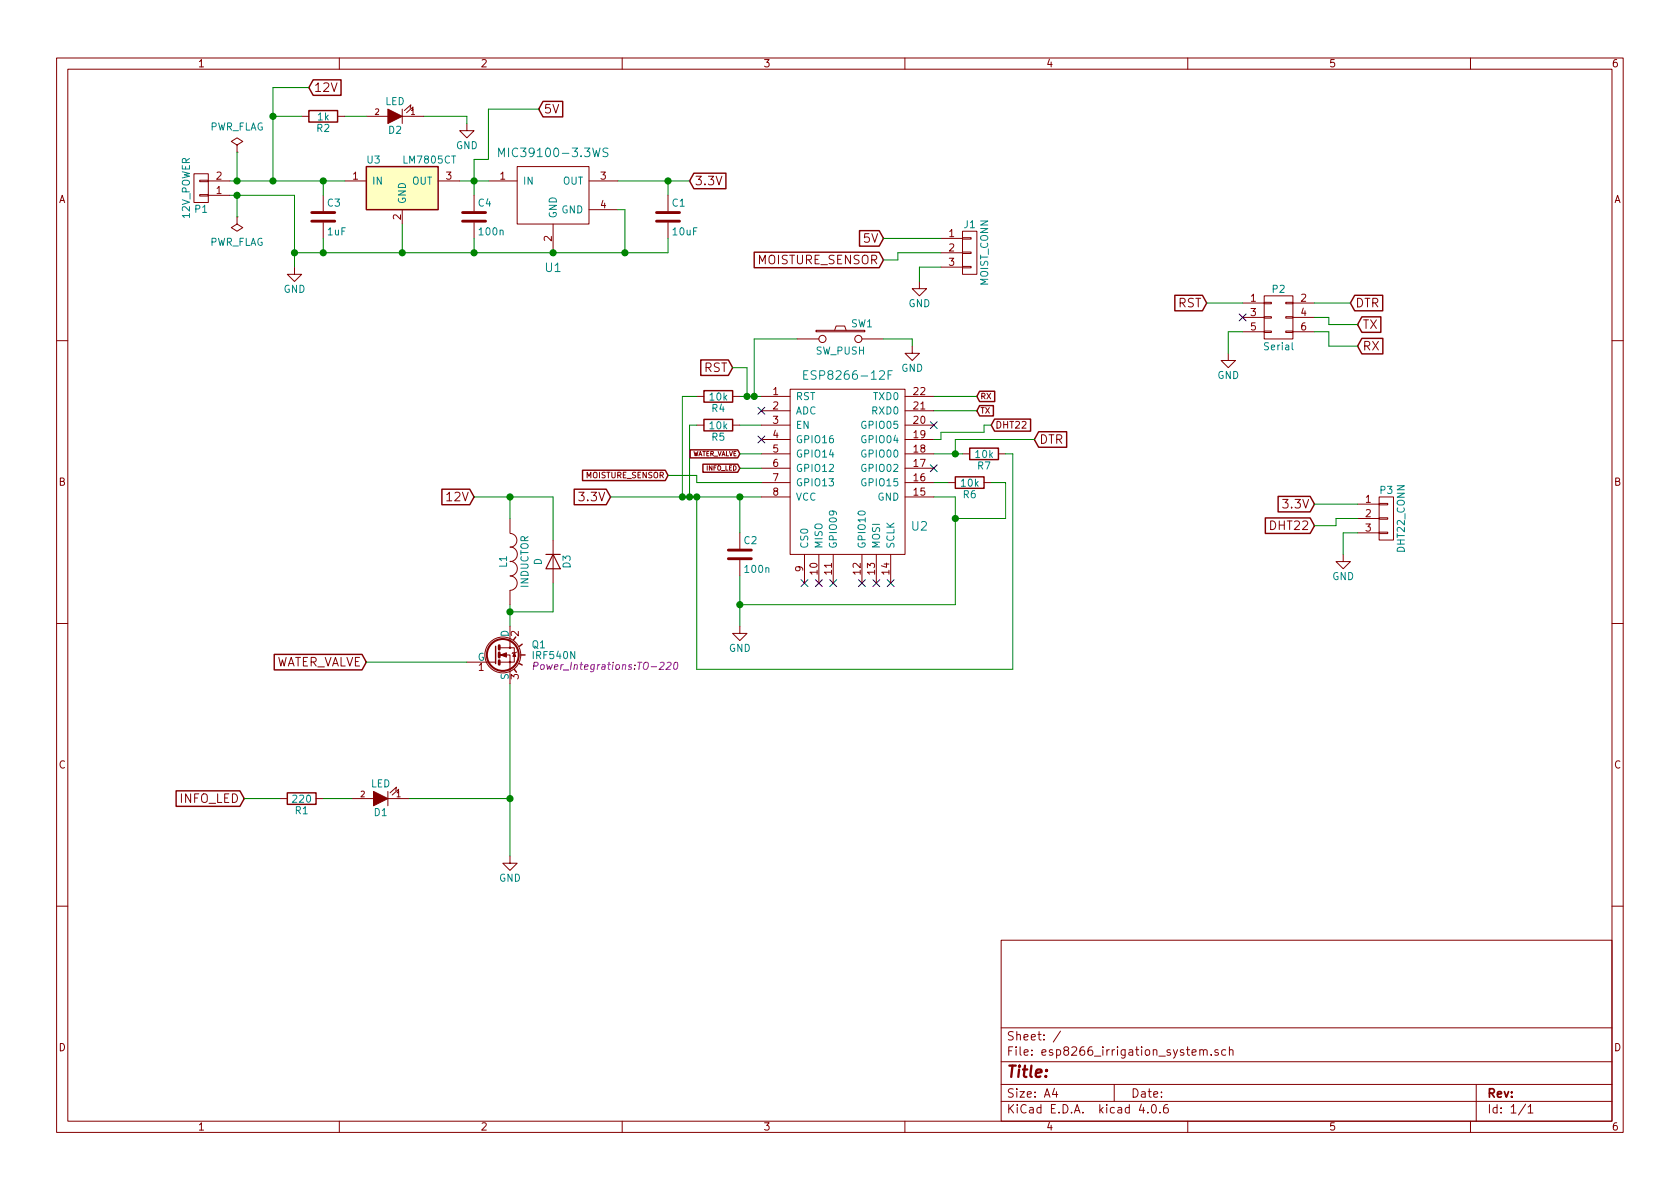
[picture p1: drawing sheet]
EESchema Schematic File Version 2
LIBS:esp8266_irrigation_system-rescue
LIBS:power
LIBS:device
LIBS:transistors
LIBS:conn
LIBS:linear
LIBS:regul
LIBS:74xx
LIBS:cmos4000
LIBS:adc-dac
LIBS:memory
LIBS:xilinx
LIBS:microcontrollers
LIBS:dsp
LIBS:microchip
LIBS:analog_switches
LIBS:motorola
LIBS:texas
LIBS:intel
LIBS:audio
LIBS:interface
LIBS:digital-audio
LIBS:philips
LIBS:display
LIBS:cypress
LIBS:siliconi
LIBS:opto
LIBS:atmel
LIBS:contrib
LIBS:valves
LIBS:various
LIBS:esp8266_irrigation_system-cache
EELAYER 25 0
EELAYER END
$Descr A4 11693 8268
encoding utf-8
Sheet 1 1
Title ""
Date ""
Rev ""
Comp ""
Comment1 ""
Comment2 ""
Comment3 ""
Comment4 ""
$EndDescr
$Comp
L GND #PWR01
U 1 1
P 5150 4350
F 0 "#PWR01" H 5150 4100 50  0001 C CNN
F 1 "GND" H 5150 4200 50  0000 C CNN
F 2 "" H 5150 4350 50  0000 C CNN
F 3 "" H 5150 4350 50  0000 C CNN
	1    5150 4350
	1    0    0    -1  
$EndComp
$Comp
L C C2
U 1 1
P 5150 3850
F 0 "C2" H 5175 3950 50  0000 L CNN
F 1 "100n" H 5175 3750 50  0000 L CNN
F 2 "Capacitors_ThroughHole:C_Disc_D3.8mm_W2.6mm_P2.50mm" H 5188 3700 50  0001 C CNN
F 3 "" H 5150 3850 50  0000 C CNN
	1    5150 3850
	1    0    0    -1  
$EndComp
NoConn ~ 6200 4050
NoConn ~ 6100 4050
NoConn ~ 6000 4050
NoConn ~ 5800 4050
NoConn ~ 5700 4050
NoConn ~ 5600 4050
Text GLabel 4250 3450 0    60   Input ~ 0
3.3V
Wire Wire Line
	4250 3450 5300 3450
Wire Wire Line
	5150 3700 5150 3450
Connection ~ 5150 3450
Wire Wire Line
	5150 4000 5150 4350
Wire Wire Line
	6500 3450 6650 3450
Wire Wire Line
	6650 3450 6650 4200
Wire Wire Line
	6650 4200 5150 4200
Connection ~ 5150 4200
$Comp
L R R4
U 1 1
P 5000 2750
F 0 "R4" V 5080 2750 50  0000 C CNN
F 1 "10k" V 5000 2750 50  0000 C CNN
F 2 "Resistors_SMD:R_1206_HandSoldering" V 4930 2750 50  0001 C CNN
F 3 "" H 5000 2750 50  0000 C CNN
	1    5000 2750
	0    1    1    0   
$EndComp
$Comp
L R R5
U 1 1
P 5000 2950
F 0 "R5" V 5080 2950 50  0000 C CNN
F 1 "10k" V 5000 2950 50  0000 C CNN
F 2 "Resistors_SMD:R_1206_HandSoldering" V 4930 2950 50  0001 C CNN
F 3 "" H 5000 2950 50  0000 C CNN
	1    5000 2950
	0    1    1    0   
$EndComp
Wire Wire Line
	5150 2750 5300 2750
Wire Wire Line
	5150 2950 5300 2950
Wire Wire Line
	4850 2950 4800 2950
Wire Wire Line
	4800 2950 4800 3450
Connection ~ 4800 3450
Wire Wire Line
	4850 2750 4750 2750
Wire Wire Line
	4750 2750 4750 3450
Connection ~ 4750 3450
$Comp
L ESP8266-12F U2
U 1 1
P 5900 3200
F 0 "U2" H 6400 2750 60  0000 C CNN
F 1 "ESP8266-12F" H 5900 3800 60  0000 C CNN
F 2 "More:ESP8266-12F" H 5900 3200 60  0001 C CNN
F 3 "" H 5900 3200 60  0000 C CNN
	1    5900 3200
	1    0    0    -1  
$EndComp
$Comp
L R R7
U 1 1
P 6850 3150
F 0 "R7" V 6930 3150 50  0000 C CNN
F 1 "10k" V 6850 3150 50  0000 C CNN
F 2 "Resistors_SMD:R_1206_HandSoldering" V 6780 3150 50  0001 C CNN
F 3 "" H 6850 3150 50  0000 C CNN
	1    6850 3150
	0    1    1    0   
$EndComp
$Comp
L R R6
U 1 1
P 6750 3350
F 0 "R6" V 6830 3350 50  0000 C CNN
F 1 "10k" V 6750 3350 50  0000 C CNN
F 2 "Resistors_SMD:R_1206_HandSoldering" V 6680 3350 50  0001 C CNN
F 3 "" H 6750 3350 50  0000 C CNN
	1    6750 3350
	0    1    1    0   
$EndComp
Wire Wire Line
	6500 3350 6600 3350
Wire Wire Line
	6900 3350 7000 3350
Wire Wire Line
	7000 3350 7000 3600
Wire Wire Line
	7000 3600 6650 3600
Connection ~ 6650 3600
Wire Wire Line
	7050 3150 7050 4650
Wire Wire Line
	7050 4650 4850 4650
Wire Wire Line
	4850 4650 4850 3450
Connection ~ 4850 3450
Text GLabel 6800 2750 2    39   Input ~ 0
RX
Text GLabel 6800 2850 2    39   Input ~ 0
TX
Wire Wire Line
	6500 2750 6800 2750
Wire Wire Line
	6500 2850 6800 2850
$Comp
L CONN_02X03 P2
U 1 1
P 8900 2200
F 0 "P2" H 8900 2400 50  0000 C CNN
F 1 "Serial" H 8900 2000 50  0000 C CNN
F 2 "Pin_Headers:Pin_Header_Straight_2x03_Pitch2.54mm" H 8900 1000 50  0001 C CNN
F 3 "" H 8900 1000 50  0000 C CNN
	1    8900 2200
	1    0    0    -1  
$EndComp
Text GLabel 5100 2550 0    60   Input ~ 0
RST
Wire Wire Line
	5100 2550 5200 2550
Wire Wire Line
	5200 2550 5200 2750
Connection ~ 5200 2750
Text GLabel 7200 3050 2    60   Input ~ 0
DTR
Text GLabel 8400 2100 0    60   Input ~ 0
RST
Text GLabel 9400 2100 2    60   Input ~ 0
DTR
Text GLabel 9450 2250 2    60   Input ~ 0
TX
Text GLabel 9450 2400 2    60   Input ~ 0
RX
$Comp
L GND #PWR02
U 1 1
P 8550 2450
F 0 "#PWR02" H 8550 2200 50  0001 C CNN
F 1 "GND" H 8550 2300 50  0000 C CNN
F 2 "" H 8550 2450 50  0000 C CNN
F 3 "" H 8550 2450 50  0000 C CNN
	1    8550 2450
	1    0    0    -1  
$EndComp
Wire Wire Line
	7000 3150 7050 3150
Wire Wire Line
	6700 3150 6500 3150
Wire Wire Line
	7200 3050 6650 3050
Wire Wire Line
	6650 3050 6650 3150
Connection ~ 6650 3150
Text GLabel 6900 2950 2    47   Input ~ 0
DHT22
Text GLabel 5150 3250 0    31   Input ~ 0
INFO_LED
Text GLabel 5150 3150 0    31   Input ~ 0
WATER_VALVE
Wire Wire Line
	6500 3050 6550 3050
Wire Wire Line
	6550 3050 6550 3000
Wire Wire Line
	6550 3000 6850 3000
Wire Wire Line
	6850 3000 6850 2950
Wire Wire Line
	6850 2950 6900 2950
NoConn ~ 6500 2950
NoConn ~ 6500 3250
NoConn ~ 5300 3050
Text GLabel 4650 3300 0    39   Input ~ 0
MOISTURE_SENSOR
$Comp
L MIC39100-3.3WS U1
U 1 1
P 3850 1400
F 0 "U1" H 3850 950 60  0000 C CNN
F 1 "MIC39100-3.3WS" H 3850 1750 60  0000 C CNN
F 2 "TO_SOT_Packages_SMD:SOT-223" H 3850 1400 60  0001 C CNN
F 3 "" H 3850 1400 60  0000 C CNN
	1    3850 1400
	1    0    0    -1  
$EndComp
$Comp
L CONN_01X02 P1
U 1 1
P 1400 1300
F 0 "P1" H 1400 1450 50  0000 C CNN
F 1 "12V_POWER" V 1500 1300 50  0000 C CNN
F 2 "Connect:bornier2" H 1400 1300 50  0001 C CNN
F 3 "" H 1400 1300 50  0000 C CNN
	1    1400 1300
	-1   0    0    1   
$EndComp
$Comp
L PWR_FLAG #FLG03
U 1 1
P 1650 1050
F 0 "#FLG03" H 1650 1145 50  0001 C CNN
F 1 "PWR_FLAG" H 1650 1230 50  0000 C CNN
F 2 "" H 1650 1050 50  0000 C CNN
F 3 "" H 1650 1050 50  0000 C CNN
	1    1650 1050
	1    0    0    -1  
$EndComp
Wire Wire Line
	1650 1250 1650 1050
Connection ~ 1650 1250
Wire Wire Line
	4300 1450 4350 1450
Wire Wire Line
	4350 1450 4350 1750
Connection ~ 3850 1750
$Comp
L GND #PWR04
U 1 1
P 2050 1850
F 0 "#PWR04" H 2050 1600 50  0001 C CNN
F 1 "GND" H 2050 1700 50  0000 C CNN
F 2 "" H 2050 1850 50  0000 C CNN
F 3 "" H 2050 1850 50  0000 C CNN
	1    2050 1850
	1    0    0    -1  
$EndComp
Text GLabel 4800 1250 2    60   Input ~ 0
3.3V
Wire Wire Line
	4300 1250 4800 1250
$Comp
L C C1
U 1 1
P 4650 1500
F 0 "C1" H 4675 1600 50  0000 L CNN
F 1 "10uF" H 4675 1400 50  0000 L CNN
F 2 "Capacitors_ThroughHole:CP_Radial_D5.0mm_P2.50mm" H 4688 1350 50  0001 C CNN
F 3 "" H 4650 1500 50  0000 C CNN
	1    4650 1500
	1    0    0    -1  
$EndComp
Wire Wire Line
	4650 1350 4650 1250
Connection ~ 4650 1250
Wire Wire Line
	4650 1750 4650 1650
Connection ~ 4350 1750
$Comp
L LED-RESCUE-esp8266_irrigation_system D2
U 1 1
P 2750 800
F 0 "D2" H 2750 900 50  0000 C CNN
F 1 "LED" H 2750 700 50  0000 C CNN
F 2 "Pin_Headers:Pin_Header_Straight_1x02_Pitch2.54mm" H 2750 800 50  0001 C CNN
F 3 "" H 2750 800 50  0000 C CNN
	1    2750 800 
	-1   0    0    1   
$EndComp
$Comp
L R R2
U 1 1
P 2250 800
F 0 "R2" V 2330 800 50  0000 C CNN
F 1 "1k" V 2250 800 50  0000 C CNN
F 2 "Resistors_SMD:R_1206_HandSoldering" V 2180 800 50  0001 C CNN
F 3 "" H 2250 800 50  0000 C CNN
	1    2250 800 
	0    1    1    0   
$EndComp
$Comp
L GND #PWR05
U 1 1
P 3250 850
F 0 "#PWR05" H 3250 600 50  0001 C CNN
F 1 "GND" H 3250 700 50  0000 C CNN
F 2 "" H 3250 850 50  0000 C CNN
F 3 "" H 3250 850 50  0000 C CNN
	1    3250 850 
	1    0    0    -1  
$EndComp
Wire Wire Line
	1900 1250 1900 600 
Wire Wire Line
	1900 800  2100 800 
Connection ~ 1900 1250
Wire Wire Line
	2400 800  2550 800 
Wire Wire Line
	2950 800  3250 800 
Wire Wire Line
	3250 800  3250 850 
Text GLabel 1700 5550 0    60   Input ~ 0
INFO_LED
$Comp
L R R1
U 1 1
P 2100 5550
F 0 "R1" V 2180 5550 50  0000 C CNN
F 1 "220" V 2100 5550 50  0000 C CNN
F 2 "Resistors_ThroughHole:R_Axial_DIN0207_L6.3mm_D2.5mm_P10.16mm_Horizontal" V 2030 5550 50  0001 C CNN
F 3 "" H 2100 5550 50  0000 C CNN
	1    2100 5550
	0    1    1    0   
$EndComp
$Comp
L LED-RESCUE-esp8266_irrigation_system D1
U 1 1
P 2650 5550
F 0 "D1" H 2650 5650 50  0000 C CNN
F 1 "LED" H 2650 5450 50  0000 C CNN
F 2 "Pin_Headers:Pin_Header_Straight_1x02_Pitch2.54mm" H 2650 5550 50  0001 C CNN
F 3 "" H 2650 5550 50  0000 C CNN
	1    2650 5550
	-1   0    0    1   
$EndComp
$Comp
L GND #PWR06
U 1 1
P 3550 5950
F 0 "#PWR06" H 3550 5700 50  0001 C CNN
F 1 "GND" H 3550 5800 50  0000 C CNN
F 2 "" H 3550 5950 50  0000 C CNN
F 3 "" H 3550 5950 50  0000 C CNN
	1    3550 5950
	1    0    0    -1  
$EndComp
Wire Wire Line
	1700 5550 1950 5550
Wire Wire Line
	2250 5550 2450 5550
Text GLabel 2550 4600 0    60   Input ~ 0
WATER_VALVE
$Comp
L SW_PUSH SW1
U 1 1
P 5850 2350
F 0 "SW1" H 6000 2460 50  0000 C CNN
F 1 "SW_PUSH" H 5850 2270 50  0000 C CNN
F 2 "Pin_Headers:Pin_Header_Straight_1x02_Pitch2.54mm" H 5850 2350 50  0001 C CNN
F 3 "" H 5850 2350 50  0000 C CNN
	1    5850 2350
	1    0    0    -1  
$EndComp
Text GLabel 2150 600  2    60   Input ~ 0
12V
Wire Wire Line
	1900 600  2150 600 
Connection ~ 1900 800 
$Comp
L IRF540N Q1
U 1 1
P 3450 4550
F 0 "Q1" H 3700 4625 50  0000 L CNN
F 1 "IRF540N" H 3700 4550 50  0000 L CNN
F 2 "Power_Integrations:TO-220" H 3700 4475 50  0000 L CIN
F 3 "" H 3450 4550 50  0000 L CNN
	1    3450 4550
	1    0    0    -1  
$EndComp
Wire Wire Line
	2850 5550 3550 5550
Wire Wire Line
	3550 4750 3550 5950
Connection ~ 3550 5550
$Comp
L INDUCTOR L1
U 1 1
P 3550 3900
F 0 "L1" V 3500 3900 50  0000 C CNN
F 1 "INDUCTOR" V 3650 3900 50  0000 C CNN
F 2 "Connect:bornier2" H 3550 3900 50  0001 C CNN
F 3 "" H 3550 3900 50  0000 C CNN
	1    3550 3900
	1    0    0    -1  
$EndComp
Wire Wire Line
	3550 4200 3550 4350
Text GLabel 3300 3450 0    60   Input ~ 0
12V
$Comp
L D D3
U 1 1
P 3850 3900
F 0 "D3" H 3850 4000 50  0000 C CNN
F 1 "D" H 3850 3800 50  0000 C CNN
F 2 "Diodes_ThroughHole:D_A-405_P10.16mm_Horizontal" H 3850 3900 50  0001 C CNN
F 3 "" H 3850 3900 50  0000 C CNN
	1    3850 3900
	0    1    1    0   
$EndComp
Wire Wire Line
	3300 3450 3850 3450
Wire Wire Line
	3550 3450 3550 3600
Wire Wire Line
	3850 3450 3850 3750
Connection ~ 3550 3450
Wire Wire Line
	3850 4050 3850 4250
Wire Wire Line
	3850 4250 3550 4250
Connection ~ 3550 4250
$Comp
L CONN_01X03 P3
U 1 1
P 9650 3600
F 0 "P3" H 9650 3800 50  0000 C CNN
F 1 "DHT22_CONN" V 9750 3600 50  0000 C CNN
F 2 "Pin_Headers:Pin_Header_Straight_1x03_Pitch2.54mm" H 9650 3600 50  0001 C CNN
F 3 "" H 9650 3600 50  0000 C CNN
	1    9650 3600
	1    0    0    -1  
$EndComp
Text GLabel 9150 3500 0    60   Input ~ 0
3.3V
Text GLabel 9150 3650 0    60   Input ~ 0
DHT22
$Comp
L GND #PWR07
U 1 1
P 9350 3850
F 0 "#PWR07" H 9350 3600 50  0001 C CNN
F 1 "GND" H 9350 3700 50  0000 C CNN
F 2 "" H 9350 3850 50  0000 C CNN
F 3 "" H 9350 3850 50  0000 C CNN
	1    9350 3850
	1    0    0    -1  
$EndComp
Wire Wire Line
	9150 3500 9450 3500
Wire Wire Line
	9150 3650 9300 3650
Wire Wire Line
	9300 3650 9300 3600
Wire Wire Line
	9300 3600 9450 3600
Wire Wire Line
	9450 3700 9350 3700
Wire Wire Line
	9350 3700 9350 3850
$Comp
L PWR_FLAG #FLG08
U 1 1
P 1650 1500
F 0 "#FLG08" H 1650 1595 50  0001 C CNN
F 1 "PWR_FLAG" H 1650 1680 50  0000 C CNN
F 2 "" H 1650 1500 50  0000 C CNN
F 3 "" H 1650 1500 50  0000 C CNN
	1    1650 1500
	-1   0    0    1   
$EndComp
Wire Wire Line
	1650 1500 1650 1350
Connection ~ 1650 1350
Wire Wire Line
	2550 4600 3250 4600
$Comp
L CONN_01X03 J1
U 1 1
P 6750 1750
F 0 "J1" H 6750 1950 50  0000 C CNN
F 1 "MOIST_CONN" V 6850 1750 50  0000 C CNN
F 2 "Pin_Headers:Pin_Header_Straight_1x03_Pitch2.54mm" H 6750 1750 50  0001 C CNN
F 3 "" H 6750 1750 50  0001 C CNN
	1    6750 1750
	1    0    0    -1  
$EndComp
Text GLabel 6150 1650 0    60   Input ~ 0
5V
Text GLabel 6150 1800 0    60   Input ~ 0
MOISTURE_SENSOR
Wire Wire Line
	6150 1650 6550 1650
Wire Wire Line
	6550 1750 6250 1750
Wire Wire Line
	6250 1750 6250 1800
Wire Wire Line
	6250 1800 6150 1800
$Comp
L GND #PWR09
U 1 1
P 6400 1950
F 0 "#PWR09" H 6400 1700 50  0001 C CNN
F 1 "GND" H 6400 1800 50  0000 C CNN
F 2 "" H 6400 1950 50  0001 C CNN
F 3 "" H 6400 1950 50  0001 C CNN
	1    6400 1950
	1    0    0    -1  
$EndComp
Wire Wire Line
	6550 1850 6400 1850
Wire Wire Line
	6400 1850 6400 1950
NoConn ~ 5300 2850
$Comp
L GND #PWR010
U 1 1
P 6350 2400
F 0 "#PWR010" H 6350 2150 50  0001 C CNN
F 1 "GND" H 6350 2250 50  0000 C CNN
F 2 "" H 6350 2400 50  0001 C CNN
F 3 "" H 6350 2400 50  0001 C CNN
	1    6350 2400
	1    0    0    -1  
$EndComp
Wire Wire Line
	6350 2400 6350 2350
Wire Wire Line
	6350 2350 6150 2350
Wire Wire Line
	5550 2350 5250 2350
Wire Wire Line
	5250 2350 5250 2750
Connection ~ 5250 2750
Wire Wire Line
	4650 3300 4850 3300
Wire Wire Line
	4850 3300 4850 3350
Wire Wire Line
	4850 3350 5300 3350
Wire Wire Line
	5150 3250 5300 3250
Wire Wire Line
	5150 3150 5300 3150
Wire Wire Line
	2050 1350 2050 1850
Wire Wire Line
	1600 1350 2050 1350
Wire Wire Line
	2050 1750 4650 1750
$Comp
L C C4
U 1 1
P 3300 1500
F 0 "C4" H 3325 1600 50  0000 L CNN
F 1 "100n" H 3325 1400 50  0000 L CNN
F 2 "Capacitors_ThroughHole:C_Disc_D3.8mm_W2.6mm_P2.50mm" H 3338 1350 50  0001 C CNN
F 3 "" H 3300 1500 50  0001 C CNN
	1    3300 1500
	1    0    0    -1  
$EndComp
$Comp
L C C3
U 1 1
P 2250 1500
F 0 "C3" H 2275 1600 50  0000 L CNN
F 1 "1uF" H 2275 1400 50  0000 L CNN
F 2 "Capacitors_ThroughHole:CP_Radial_D5.0mm_P2.50mm" H 2288 1350 50  0001 C CNN
F 3 "" H 2250 1500 50  0001 C CNN
	1    2250 1500
	1    0    0    -1  
$EndComp
Wire Wire Line
	1600 1250 2400 1250
Wire Wire Line
	3200 1250 3400 1250
Connection ~ 2050 1750
Wire Wire Line
	3300 1650 3300 1750
Connection ~ 3300 1750
Wire Wire Line
	2800 1550 2800 1750
Connection ~ 2800 1750
Wire Wire Line
	2250 1650 2250 1750
Connection ~ 2250 1750
Wire Wire Line
	2250 1350 2250 1250
Connection ~ 2250 1250
Wire Wire Line
	3300 1100 3300 1350
Connection ~ 3300 1250
Text GLabel 3750 750  2    60   Input ~ 0
5V
Wire Wire Line
	3300 1100 3400 1100
Wire Wire Line
	3400 1100 3400 750 
Wire Wire Line
	3400 750  3750 750 
$Comp
L LM7805CT U3
U 1 1
P 2800 1300
F 0 "U3" H 2600 1500 50  0000 C CNN
F 1 "LM7805CT" H 2800 1500 50  0000 L CNN
F 2 "TO_SOT_Packages_THT:TO-220_Vertical" H 2800 1400 50  0001 C CIN
F 3 "" H 2800 1300 50  0001 C CNN
	1    2800 1300
	1    0    0    -1  
$EndComp
Wire Wire Line
	8400 2100 8650 2100
Wire Wire Line
	9400 2100 9150 2100
Wire Wire Line
	9450 2250 9250 2250
Wire Wire Line
	9250 2250 9250 2200
Wire Wire Line
	9250 2200 9150 2200
Wire Wire Line
	9450 2400 9250 2400
Wire Wire Line
	9250 2400 9250 2300
Wire Wire Line
	9250 2300 9150 2300
Wire Wire Line
	8650 2300 8550 2300
Wire Wire Line
	8550 2300 8550 2450
NoConn ~ 8650 2200
$EndSCHEMATC
